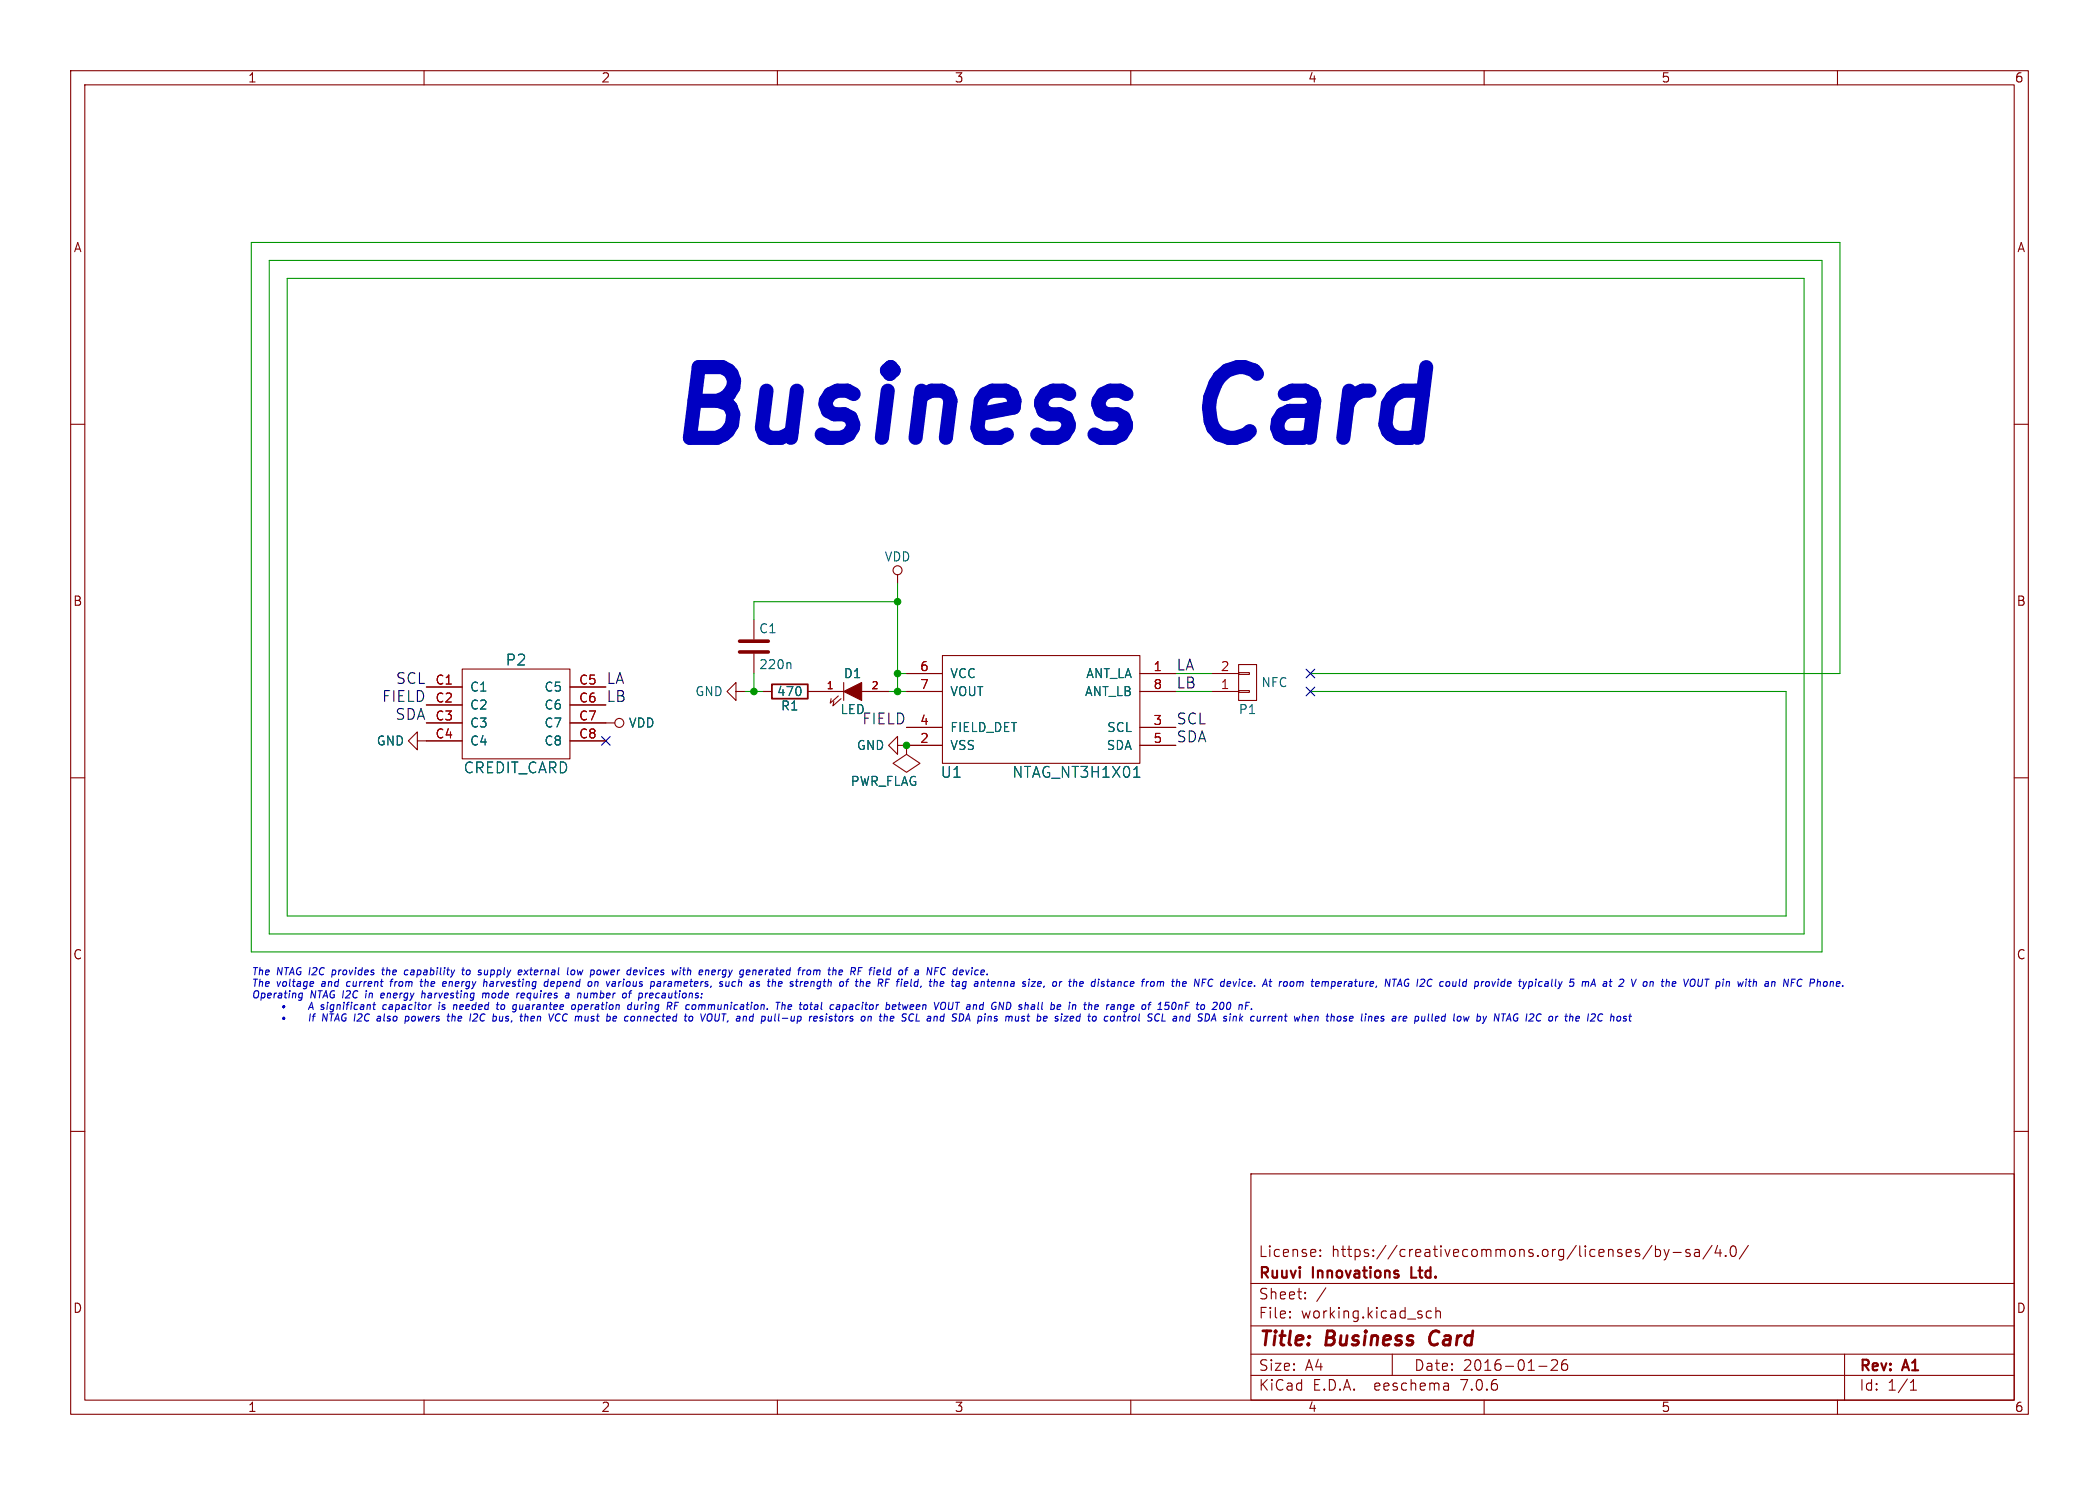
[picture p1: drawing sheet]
(kicad_sch (version 20230121) (generator eeschema)

 (paper "A4")

 (title_block
  (title "Business Card")
  (date "2016-01-26")
  (rev "A1")
  (company "Ruuvi Innovations Ltd.")
  (comment 1 "License: https://creativecommons.org/licenses/by-sa/4.0/"))

 (lib_symbols
  (symbol "business-card-a1-rescue:C" (pin_numbers hide) (pin_names (offset 0.254)) (in_bom yes) (on_board yes)
   (property "Reference" "C" (at 0.635 2.54 0) (effects (font (size 1.27 1.27)) (justify left)))
   (property "Value" "C" (at 0.635 -2.54 0) (effects (font (size 1.27 1.27)) (justify left)))
   (property "Footprint" "" (at 0.9652 -3.81 0) (effects (font (size 1.27 1.27))))
   (property "Datasheet" "" (at 0 0 0) (effects (font (size 1.27 1.27))))
   (symbol "C_0_1"
    (polyline (pts (xy -2.032 -0.762) (xy 2.032 -0.762)) (stroke (width 0.508) (type solid)) (fill (type none)))
    (polyline (pts (xy -2.032 0.762) (xy 2.032 0.762)) (stroke (width 0.508) (type solid)) (fill (type none))))
   (symbol "C_1_1"
    (pin passive line (at 0 3.81 270) (length 2.794) (name "~" (effects (font (size 1.016 1.016)))) (number "1" (effects (font (size 1.016 1.016)))))
    (pin passive line (at 0 -3.81 90) (length 2.794) (name "~" (effects (font (size 1.016 1.016)))) (number "2" (effects (font (size 1.016 1.016)))))))
  (symbol "business-card-a1-rescue:CONN_01X02" (pin_names (offset 1.016) hide) (in_bom yes) (on_board yes)
   (property "Reference" "P" (at 0 3.81 0) (effects (font (size 1.27 1.27))))
   (property "Value" "CONN_01X02" (at 2.54 0 90) (effects (font (size 1.27 1.27))))
   (property "Footprint" "" (at 0 0 0) (effects (font (size 1.27 1.27))))
   (property "Datasheet" "" (at 0 0 0) (effects (font (size 1.27 1.27))))
   (symbol "CONN_01X02_0_1"
    (rectangle (start -1.27 -1.143) (end 0.254 -1.397) (stroke (width 0) (type solid)) (fill (type none)))
    (rectangle (start -1.27 1.397) (end 0.254 1.143) (stroke (width 0) (type solid)) (fill (type none)))
    (rectangle (start -1.27 2.54) (end 1.27 -2.54) (stroke (width 0) (type solid)) (fill (type none))))
   (symbol "CONN_01X02_1_1"
    (pin passive line (at -5.08 1.27 0) (length 3.81) (name "P1" (effects (font (size 1.27 1.27)))) (number "1" (effects (font (size 1.27 1.27)))))
    (pin passive line (at -5.08 -1.27 0) (length 3.81) (name "P2" (effects (font (size 1.27 1.27)))) (number "2" (effects (font (size 1.27 1.27)))))))
  (symbol "business-card-a1-rescue:CREDIT_CARD" (pin_names (offset 1.016)) (in_bom yes) (on_board yes)
   (property "Reference" "P" (at 0 7.62 0) (effects (font (size 1.524 1.524))))
   (property "Value" "CREDIT_CARD" (at 0 -7.62 0) (effects (font (size 1.524 1.524))))
   (property "Footprint" "" (at 0 0 0) (effects (font (size 1.524 1.524))))
   (property "Datasheet" "" (at 0 0 0) (effects (font (size 1.524 1.524))))
   (symbol "CREDIT_CARD_0_1"
    (rectangle (start -7.62 6.35) (end 7.62 -6.35) (stroke (width 0) (type solid)) (fill (type none))))
   (symbol "CREDIT_CARD_1_1"
    (pin passive line (at -12.7 3.81 0) (length 5.08) (name "C1" (effects (font (size 1.27 1.27)))) (number "C1" (effects (font (size 1.27 1.27)))))
    (pin passive line (at -12.7 1.27 0) (length 5.08) (name "C2" (effects (font (size 1.27 1.27)))) (number "C2" (effects (font (size 1.27 1.27)))))
    (pin passive line (at -12.7 -1.27 0) (length 5.08) (name "C3" (effects (font (size 1.27 1.27)))) (number "C3" (effects (font (size 1.27 1.27)))))
    (pin passive line (at -12.7 -3.81 0) (length 5.08) (name "C4" (effects (font (size 1.27 1.27)))) (number "C4" (effects (font (size 1.27 1.27)))))
    (pin passive line (at 12.7 3.81 180) (length 5.08) (name "C5" (effects (font (size 1.27 1.27)))) (number "C5" (effects (font (size 1.27 1.27)))))
    (pin passive line (at 12.7 1.27 180) (length 5.08) (name "C6" (effects (font (size 1.27 1.27)))) (number "C6" (effects (font (size 1.27 1.27)))))
    (pin passive line (at 12.7 -1.27 180) (length 5.08) (name "C7" (effects (font (size 1.27 1.27)))) (number "C7" (effects (font (size 1.27 1.27)))))
    (pin passive line (at 12.7 -3.81 180) (length 5.08) (name "C8" (effects (font (size 1.27 1.27)))) (number "C8" (effects (font (size 1.27 1.27)))))))
  (symbol "business-card-a1-rescue:GND" (power) (pin_names (offset 0)) (in_bom yes) (on_board yes)
   (property "Reference" "#PWR" (at 0 -6.35 0) (effects (font (size 1.27 1.27)) hide))
   (property "Value" "GND" (at 0 -3.81 0) (effects (font (size 1.27 1.27))))
   (property "Footprint" "" (at 0 0 0) (effects (font (size 1.27 1.27))))
   (property "Datasheet" "" (at 0 0 0) (effects (font (size 1.27 1.27))))
   (symbol "GND_0_1"
    (polyline (pts (xy 0 0) (xy 0 -1.27) (xy 1.27 -1.27) (xy 0 -2.54) (xy -1.27 -1.27) (xy 0 -1.27)) (stroke (width 0) (type solid)) (fill (type none))))
   (symbol "GND_1_1"
    (pin power_in line (at 0 0 270) (length 0) hide (name "GND" (effects (font (size 1.27 1.27)))) (number "1" (effects (font (size 1.27 1.27)))))))
  (symbol "business-card-a1-rescue:LED" (pin_names (offset 1.016) hide) (in_bom yes) (on_board yes)
   (property "Reference" "D" (at 0 2.54 0) (effects (font (size 1.27 1.27))))
   (property "Value" "LED" (at 0 -2.54 0) (effects (font (size 1.27 1.27))))
   (property "Footprint" "" (at 0 0 0) (effects (font (size 1.27 1.27))))
   (property "Datasheet" "" (at 0 0 0) (effects (font (size 1.27 1.27))))
   (symbol "LED_0_1"
    (polyline (pts (xy -1.27 1.27) (xy -1.27 -1.27)) (stroke (width 0) (type solid)) (fill (type none)))
    (polyline (pts (xy -2.032 -0.635) (xy -3.175 -1.651) (xy -3.048 -1.016)) (stroke (width 0) (type solid)) (fill (type none)))
    (polyline (pts (xy -1.651 -1.016) (xy -2.794 -2.032) (xy -2.667 -1.397)) (stroke (width 0) (type solid)) (fill (type none)))
    (polyline (pts (xy 1.27 1.27) (xy -1.27 0) (xy 1.27 -1.27)) (stroke (width 0) (type solid)) (fill (type outline))))
   (symbol "LED_1_1"
    (pin passive line (at -5.08 0 0) (length 3.81) (name "K" (effects (font (size 1.016 1.016)))) (number "1" (effects (font (size 1.016 1.016)))))
    (pin passive line (at 5.08 0 180) (length 3.81) (name "A" (effects (font (size 1.016 1.016)))) (number "2" (effects (font (size 1.016 1.016)))))))
  (symbol "business-card-a1-rescue:NTAG_NT3H1X01" (pin_names (offset 1.016)) (in_bom yes) (on_board yes)
   (property "Reference" "U" (at -13.97 -8.89 0) (effects (font (size 1.524 1.524))))
   (property "Value" "NTAG_NT3H1X01" (at 5.08 -8.89 0) (effects (font (size 1.524 1.524))))
   (property "Footprint" "" (at 0 -10.16 0) (effects (font (size 1.524 1.524))))
   (property "Datasheet" "" (at 0 -10.16 0) (effects (font (size 1.524 1.524))))
   (symbol "NTAG_NT3H1X01_0_1"
    (rectangle (start -13.97 7.62) (end 13.97 -7.62) (stroke (width 0) (type solid)) (fill (type none))))
   (symbol "NTAG_NT3H1X01_1_1"
    (pin passive line (at 19.05 5.08 180) (length 5.08) (name "ANT_LA" (effects (font (size 1.27 1.27)))) (number "1" (effects (font (size 1.27 1.27)))))
    (pin power_in line (at -19.05 -5.08 0) (length 5.08) (name "VSS" (effects (font (size 1.27 1.27)))) (number "2" (effects (font (size 1.27 1.27)))))
    (pin input line (at 19.05 -2.54 180) (length 5.08) (name "SCL" (effects (font (size 1.27 1.27)))) (number "3" (effects (font (size 1.27 1.27)))))
    (pin input line (at -19.05 -2.54 0) (length 5.08) (name "FIELD_DET" (effects (font (size 1.27 1.27)))) (number "4" (effects (font (size 1.27 1.27)))))
    (pin bidirectional line (at 19.05 -5.08 180) (length 5.08) (name "SDA" (effects (font (size 1.27 1.27)))) (number "5" (effects (font (size 1.27 1.27)))))
    (pin power_in line (at -19.05 5.08 0) (length 5.08) (name "VCC" (effects (font (size 1.27 1.27)))) (number "6" (effects (font (size 1.27 1.27)))))
    (pin power_out line (at -19.05 2.54 0) (length 5.08) (name "VOUT" (effects (font (size 1.27 1.27)))) (number "7" (effects (font (size 1.27 1.27)))))
    (pin passive line (at 19.05 2.54 180) (length 5.08) (name "ANT_LB" (effects (font (size 1.27 1.27)))) (number "8" (effects (font (size 1.27 1.27)))))))
  (symbol "business-card-a1-rescue:PWR_FLAG" (power) (pin_numbers hide) (pin_names (offset 0) hide) (in_bom yes) (on_board yes)
   (property "Reference" "#FLG" (at 0 2.413 0) (effects (font (size 1.27 1.27)) hide))
   (property "Value" "PWR_FLAG" (at 0 4.572 0) (effects (font (size 1.27 1.27))))
   (property "Footprint" "" (at 0 0 0) (effects (font (size 1.27 1.27))))
   (property "Datasheet" "" (at 0 0 0) (effects (font (size 1.27 1.27))))
   (symbol "PWR_FLAG_0_0"
    (pin power_out line (at 0 0 90) (length 0) (name "pwr" (effects (font (size 0.508 0.508)))) (number "1" (effects (font (size 0.508 0.508))))))
   (symbol "PWR_FLAG_0_1"
    (polyline (pts (xy 0 0) (xy 0 1.27) (xy -1.905 2.54) (xy 0 3.81) (xy 1.905 2.54) (xy 0 1.27)) (stroke (width 0) (type solid)) (fill (type none)))))
  (symbol "business-card-a1-rescue:R" (pin_numbers hide) (pin_names (offset 0)) (in_bom yes) (on_board yes)
   (property "Reference" "R" (at 2.032 0 90) (effects (font (size 1.27 1.27))))
   (property "Value" "R" (at 0 0 90) (effects (font (size 1.27 1.27))))
   (property "Footprint" "" (at -1.778 0 90) (effects (font (size 1.27 1.27))))
   (property "Datasheet" "" (at 0 0 0) (effects (font (size 1.27 1.27))))
   (symbol "R_0_1"
    (rectangle (start -1.016 -2.54) (end 1.016 2.54) (stroke (width 0.254) (type solid)) (fill (type none))))
   (symbol "R_1_1"
    (pin passive line (at 0 3.81 270) (length 1.27) (name "~" (effects (font (size 1.27 1.27)))) (number "1" (effects (font (size 1.27 1.27)))))
    (pin passive line (at 0 -3.81 90) (length 1.27) (name "~" (effects (font (size 1.27 1.27)))) (number "2" (effects (font (size 1.27 1.27)))))))
  (symbol "business-card-a1-rescue:VDD" (power) (pin_names (offset 0)) (in_bom yes) (on_board yes)
   (property "Reference" "#PWR" (at 0 -3.81 0) (effects (font (size 1.27 1.27)) hide))
   (property "Value" "VDD" (at 0 3.81 0) (effects (font (size 1.27 1.27))))
   (property "Footprint" "" (at 0 0 0) (effects (font (size 1.27 1.27))))
   (property "Datasheet" "" (at 0 0 0) (effects (font (size 1.27 1.27))))
   (symbol "VDD_0_1"
    (polyline (pts (xy 0 0) (xy 0 1.27)) (stroke (width 0) (type solid)) (fill (type none)))
    (circle (center 0 1.905) (radius 0.635) (stroke (width 0) (type solid)) (fill (type none))))
   (symbol "VDD_1_1"
    (pin power_in line (at 0 0 90) (length 0) hide (name "VDD" (effects (font (size 1.27 1.27)))) (number "1" (effects (font (size 1.27 1.27))))))))

 (junction (at 127 85.09) (diameter 0) (color 0 0 0 0))
 (junction (at 106.68 97.79) (diameter 0) (color 0 0 0 0))
 (junction (at 128.27 105.41) (diameter 0) (color 0 0 0 0))
 (junction (at 127 97.79) (diameter 0) (color 0 0 0 0))
 (junction (at 127 95.25) (diameter 0) (color 0 0 0 0))

 (no_connect (at 85.725 104.775))
 (no_connect (at 185.42 97.79))
 (no_connect (at 185.42 95.25))

 (wire (pts (xy 166.37 97.79) (xy 171.45 97.79)) (stroke (width 0) (type default)))
 (wire (pts (xy 35.56 134.62) (xy 257.81 134.62)) (stroke (width 0) (type default)))
 (wire (pts (xy 257.81 134.62) (xy 257.81 36.83)) (stroke (width 0) (type default)))
 (wire (pts (xy 38.1 132.08) (xy 255.27 132.08)) (stroke (width 0) (type default)))
 (wire (pts (xy 127 95.25) (xy 128.27 95.25)) (stroke (width 0) (type default)))
 (wire (pts (xy 260.35 95.25) (xy 260.35 34.29)) (stroke (width 0) (type default)))
 (wire (pts (xy 40.64 39.37) (xy 40.64 129.54)) (stroke (width 0) (type default)))
 (wire (pts (xy 171.45 95.25) (xy 166.37 95.25)) (stroke (width 0) (type default)))
 (wire (pts (xy 127 82.55) (xy 127 85.09)) (stroke (width 0) (type default)))
 (wire (pts (xy 38.1 36.83) (xy 38.1 132.08)) (stroke (width 0) (type default)))
 (wire (pts (xy 106.68 87.63) (xy 106.68 85.09)) (stroke (width 0) (type default)))
 (wire (pts (xy 35.56 34.29) (xy 35.56 134.62)) (stroke (width 0) (type default)))
 (wire (pts (xy 125.73 97.79) (xy 127 97.79)) (stroke (width 0) (type default)))
 (wire (pts (xy 255.27 132.08) (xy 255.27 39.37)) (stroke (width 0) (type default)))
 (wire (pts (xy 252.73 129.54) (xy 252.73 97.79)) (stroke (width 0) (type default)))
 (wire (pts (xy 257.81 36.83) (xy 38.1 36.83)) (stroke (width 0) (type default)))
 (wire (pts (xy 185.42 95.25) (xy 260.35 95.25)) (stroke (width 0) (type default)))
 (wire (pts (xy 260.35 34.29) (xy 35.56 34.29)) (stroke (width 0) (type default)))
 (wire (pts (xy 106.68 85.09) (xy 127 85.09)) (stroke (width 0) (type default)))
 (wire (pts (xy 40.64 129.54) (xy 252.73 129.54)) (stroke (width 0) (type default)))
 (wire (pts (xy 105.41 97.79) (xy 106.68 97.79)) (stroke (width 0) (type default)))
 (wire (pts (xy 252.73 97.79) (xy 185.42 97.79)) (stroke (width 0) (type default)))
 (wire (pts (xy 127 85.09) (xy 127 95.25)) (stroke (width 0) (type default)))
 (wire (pts (xy 255.27 39.37) (xy 40.64 39.37)) (stroke (width 0) (type default)))
 (wire (pts (xy 106.68 95.25) (xy 106.68 97.79)) (stroke (width 0) (type default)))
 (wire (pts (xy 127 97.79) (xy 128.27 97.79)) (stroke (width 0) (type default)))
 (wire (pts (xy 106.68 97.79) (xy 107.95 97.79)) (stroke (width 0) (type default)))
 (wire (pts (xy 127 95.25) (xy 127 97.79)) (stroke (width 0) (type default)))

 (text "Business Card" (at 93.98 63.5 0) (effects (font (size 10.0076 10.0076) (thickness 2.0015) bold italic) (justify left bottom)))
 (text "The NTAG I2C provides the capability to supply external low power devices with energy generated from the RF field of a NFC device. \nThe voltage and current from the energy harvesting depend on various parameters, such as the strength of the RF field, the tag antenna size, or the distance from the NFC device. At room temperature, NTAG I2C could provide typically 5 mA at 2 V on the VOUT pin with an NFC Phone. \nOperating NTAG I2C in energy harvesting mode requires a number of precautions: \n	•	A significant capacitor is needed to guarantee operation during RF communication. The total capacitor between VOUT and GND shall be in the range of 150nF to 200 nF.  \n	•	If NTAG I2C also powers the I2C bus, then VCC must be connected to VOUT, and pull-up resistors on the SCL and SDA pins must be sized to control SCL and SDA sink current when those lines are pulled low by NTAG I2C or the I2C host \n" (at 35.56 144.78 0) (effects (font (size 1.016 1.016) italic) (justify left bottom)))

 (label "FIELD" (at 128.27 102.87 180) (effects (font (size 1.524 1.524)) (justify right bottom)))
 (label "LB" (at 85.725 99.695 0) (effects (font (size 1.524 1.524)) (justify left bottom)))
 (label "SDA" (at 166.37 105.41 0) (effects (font (size 1.524 1.524)) (justify left bottom)))
 (label "SCL" (at 60.325 97.155 180) (effects (font (size 1.524 1.524)) (justify right bottom)))
 (label "LA" (at 85.725 97.155 0) (effects (font (size 1.524 1.524)) (justify left bottom)))
 (label "FIELD" (at 60.325 99.695 180) (effects (font (size 1.524 1.524)) (justify right bottom)))
 (label "LA" (at 166.37 95.25 0) (effects (font (size 1.524 1.524)) (justify left bottom)))
 (label "SDA" (at 60.325 102.235 180) (effects (font (size 1.524 1.524)) (justify right bottom)))
 (label "LB" (at 166.37 97.79 0) (effects (font (size 1.524 1.524)) (justify left bottom)))
 (label "SCL" (at 166.37 102.87 0) (effects (font (size 1.524 1.524)) (justify left bottom)))

 (symbol (lib_id "business-card-a1-rescue:NTAG_NT3H1X01") (at 147.32 100.33 0) (unit 1) (in_bom yes) (on_board yes) (dnp no)
  (property "Reference" "U1" (at 134.62 109.22 0) (effects (font (size 1.524 1.524))))
  (property "Value" "NTAG_NT3H1X01" (at 152.4 109.22 0) (effects (font (size 1.524 1.524))))
  (property "Footprint" "business-card:SOT902-3" (at 147.32 110.49 0) (effects (font (size 1.524 1.524)) hide))
  (property "Datasheet" "" (at 147.32 110.49 0) (effects (font (size 1.524 1.524)))) (pin "1") (pin "2") (pin "3") (pin "4") (pin "5") (pin "6") (pin "7") (pin "8"))

 (symbol (lib_id "business-card-a1-rescue:LED") (at 120.65 97.79 0) (unit 1) (in_bom yes) (on_board yes) (dnp no)
  (property "Reference" "D1" (at 120.65 95.25 0) (effects (font (size 1.27 1.27))))
  (property "Value" "LED" (at 120.65 100.33 0) (effects (font (size 1.27 1.27))))
  (property "Footprint" "business-card:0402_LED" (at 120.65 97.79 0) (effects (font (size 1.524 1.524)) hide))
  (property "Datasheet" "" (at 120.65 97.79 0) (effects (font (size 1.524 1.524)))) (pin "1") (pin "2"))

 (symbol (lib_id "business-card-a1-rescue:GND") (at 128.27 105.41 270) (unit 1) (in_bom yes) (on_board yes) (dnp no)
  (property "Reference" "#PWR01" (at 121.92 105.41 0) (effects (font (size 1.27 1.27)) hide))
  (property "Value" "GND" (at 123.19 105.41 90) (effects (font (size 1.27 1.27))))
  (property "Footprint" "" (at 128.27 105.41 0) (effects (font (size 1.524 1.524))))
  (property "Datasheet" "" (at 128.27 105.41 0) (effects (font (size 1.524 1.524)))) (pin "1"))

 (symbol (lib_id "business-card-a1-rescue:GND") (at 105.41 97.79 270) (unit 1) (in_bom yes) (on_board yes) (dnp no)
  (property "Reference" "#PWR02" (at 99.06 97.79 0) (effects (font (size 1.27 1.27)) hide))
  (property "Value" "GND" (at 100.33 97.79 90) (effects (font (size 1.27 1.27))))
  (property "Footprint" "" (at 105.41 97.79 0) (effects (font (size 1.524 1.524))))
  (property "Datasheet" "" (at 105.41 97.79 0) (effects (font (size 1.524 1.524)))) (pin "1"))

 (symbol (lib_id "business-card-a1-rescue:R") (at 111.76 97.79 270) (unit 1) (in_bom yes) (on_board yes) (dnp no)
  (property "Reference" "R1" (at 111.76 99.822 90) (effects (font (size 1.27 1.27))))
  (property "Value" "470" (at 111.76 97.79 90) (effects (font (size 1.27 1.27))))
  (property "Footprint" "business-card:0402_RES" (at 111.76 96.012 90) (effects (font (size 1.27 1.27)) hide))
  (property "Datasheet" "" (at 111.76 97.79 0) (effects (font (size 1.27 1.27)))) (pin "1") (pin "2"))

 (symbol (lib_id "business-card-a1-rescue:CONN_01X02") (at 176.53 96.52 0) (mirror x) (unit 1) (in_bom yes) (on_board yes) (dnp no)
  (property "Reference" "P1" (at 176.53 100.33 0) (effects (font (size 1.27 1.27))))
  (property "Value" "NFC" (at 180.34 96.52 0) (effects (font (size 1.27 1.27))))
  (property "Footprint" "business-card:BUSINESS_NFC_ANTENNA_4X5CM_NEW" (at 176.53 96.52 0) (effects (font (size 1.27 1.27)) hide))
  (property "Datasheet" "" (at 176.53 96.52 0) (effects (font (size 1.27 1.27)))) (pin "1") (pin "2"))

 (symbol (lib_id "business-card-a1-rescue:PWR_FLAG") (at 128.27 105.41 180) (unit 1) (in_bom yes) (on_board yes) (dnp no)
  (property "Reference" "#FLG03" (at 128.27 107.823 0) (effects (font (size 1.27 1.27)) hide))
  (property "Value" "PWR_FLAG" (at 125.095 110.49 0) (effects (font (size 1.27 1.27))))
  (property "Footprint" "" (at 128.27 105.41 0) (effects (font (size 1.27 1.27))))
  (property "Datasheet" "" (at 128.27 105.41 0) (effects (font (size 1.27 1.27)))) (pin "1"))

 (symbol (lib_id "business-card-a1-rescue:CREDIT_CARD") (at 73.025 100.965 0) (unit 1) (in_bom yes) (on_board yes) (dnp no)
  (property "Reference" "P2" (at 73.025 93.345 0) (effects (font (size 1.524 1.524))))
  (property "Value" "CREDIT_CARD" (at 73.025 108.585 0) (effects (font (size 1.524 1.524))))
  (property "Footprint" "business-card:CREDIT_CARD_CHIP_EMPTY" (at 73.025 100.965 0) (effects (font (size 1.524 1.524)) hide))
  (property "Datasheet" "" (at 73.025 100.965 0) (effects (font (size 1.524 1.524)))) (pin "C1") (pin "C2") (pin "C3") (pin "C4") (pin "C5") (pin "C6") (pin "C7") (pin "C8"))

 (symbol (lib_id "business-card-a1-rescue:C") (at 106.68 91.44 0) (unit 1) (in_bom yes) (on_board yes) (dnp no)
  (property "Reference" "C1" (at 107.315 88.9 0) (effects (font (size 1.27 1.27)) (justify left)))
  (property "Value" "220n" (at 107.315 93.98 0) (effects (font (size 1.27 1.27)) (justify left)))
  (property "Footprint" "business-card:0402_CAP" (at 107.6452 95.25 0) (effects (font (size 1.27 1.27)) hide))
  (property "Datasheet" "" (at 106.68 91.44 0) (effects (font (size 1.27 1.27)))) (pin "1") (pin "2"))

 (symbol (lib_id "business-card-a1-rescue:GND") (at 60.325 104.775 270) (unit 1) (in_bom yes) (on_board yes) (dnp no)
  (property "Reference" "#PWR04" (at 53.975 104.775 0) (effects (font (size 1.27 1.27)) hide))
  (property "Value" "GND" (at 55.245 104.775 90) (effects (font (size 1.27 1.27))))
  (property "Footprint" "" (at 60.325 104.775 0) (effects (font (size 1.524 1.524))))
  (property "Datasheet" "" (at 60.325 104.775 0) (effects (font (size 1.524 1.524)))) (pin "1"))

 (symbol (lib_id "business-card-a1-rescue:VDD") (at 127 82.55 0) (unit 1) (in_bom yes) (on_board yes) (dnp no)
  (property "Reference" "#PWR05" (at 127 86.36 0) (effects (font (size 1.27 1.27)) hide))
  (property "Value" "VDD" (at 127 78.74 0) (effects (font (size 1.27 1.27))))
  (property "Footprint" "" (at 127 82.55 0) (effects (font (size 1.27 1.27))))
  (property "Datasheet" "" (at 127 82.55 0) (effects (font (size 1.27 1.27)))) (pin "1"))

 (symbol (lib_id "business-card-a1-rescue:VDD") (at 85.725 102.235 270) (unit 1) (in_bom yes) (on_board yes) (dnp no)
  (property "Reference" "#PWR06" (at 81.915 102.235 0) (effects (font (size 1.27 1.27)) hide))
  (property "Value" "VDD" (at 90.805 102.235 90) (effects (font (size 1.27 1.27))))
  (property "Footprint" "" (at 85.725 102.235 0) (effects (font (size 1.27 1.27))))
  (property "Datasheet" "" (at 85.725 102.235 0) (effects (font (size 1.27 1.27)))) (pin "1"))

 (sheet_instances (path "" (page "1"))))
